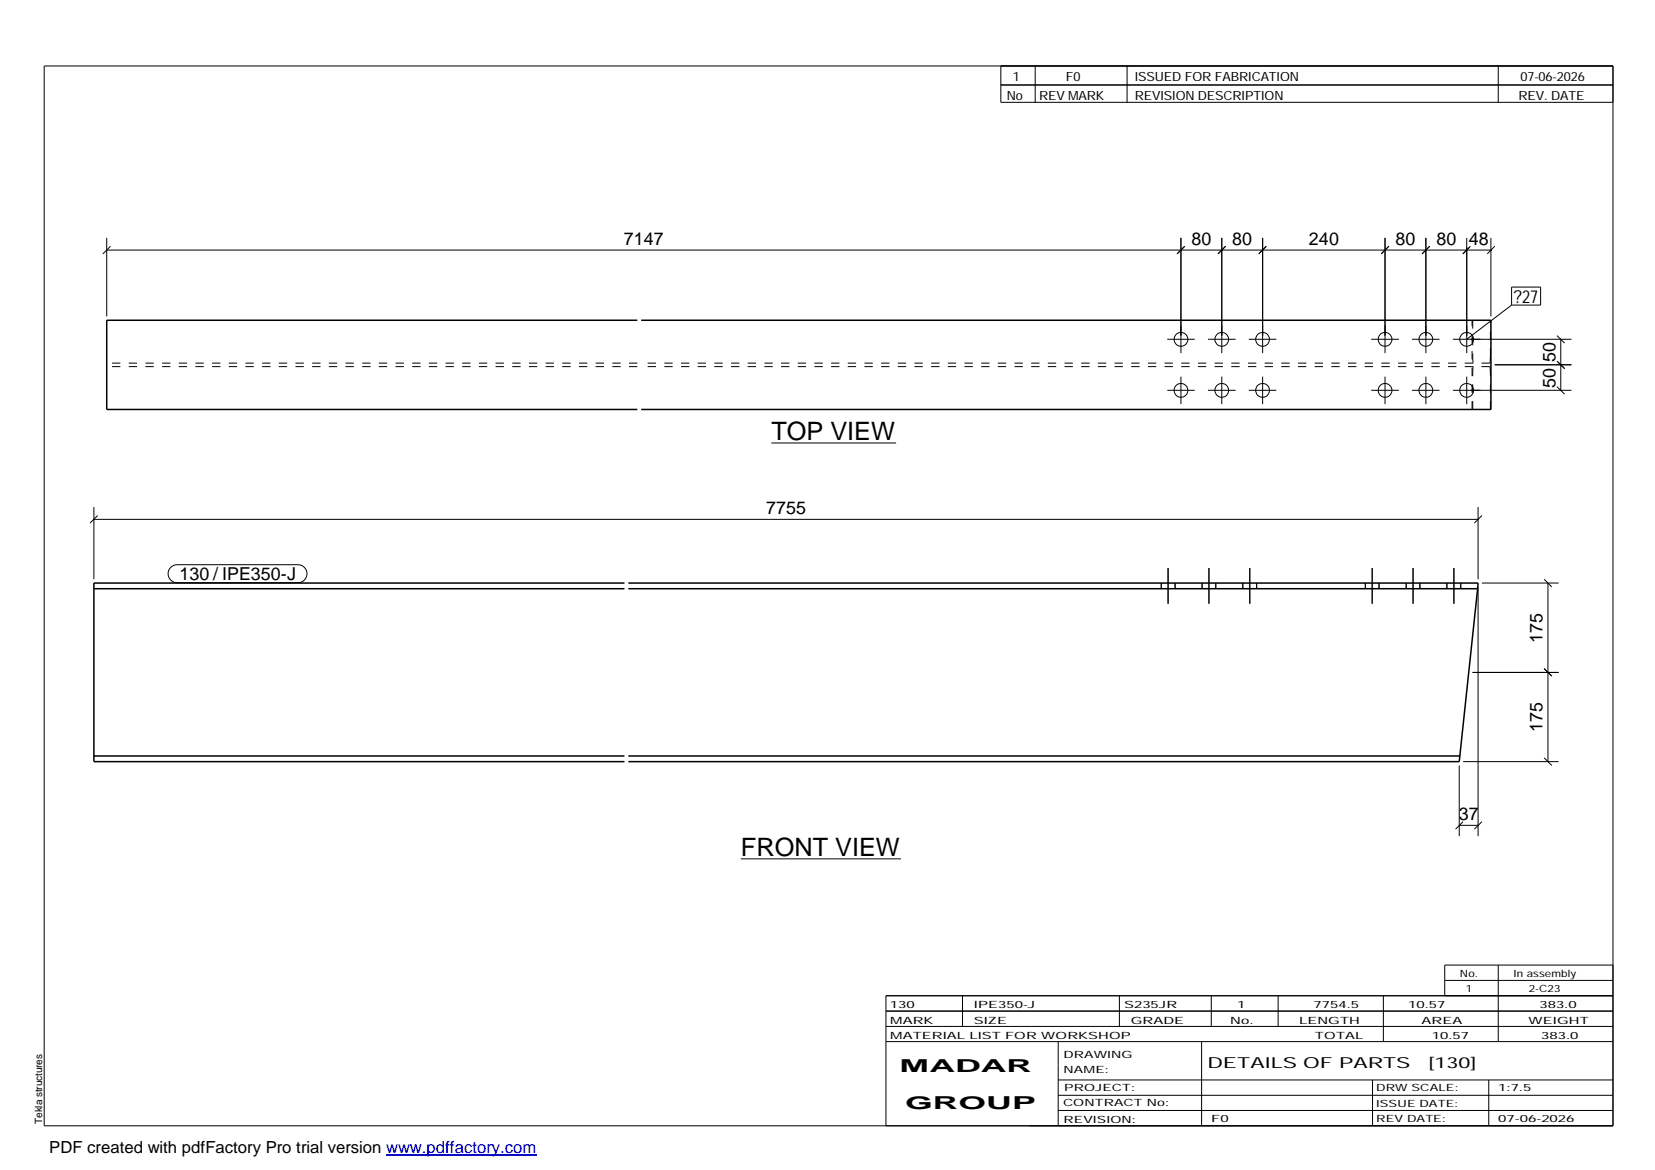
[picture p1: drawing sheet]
<svg xmlns="http://www.w3.org/2000/svg" width="420mm" height="297mm" viewBox="0 0 420 297" stroke-linecap="round" stroke-linejoin="round" font-family="sans-serif">
<g fill="none" stroke="#000" stroke-width=".25">
<path d="M11.2 16.7h398.3v269.1h-398.3zM254.1 16.7v9.3h155.4M262.8 16.7v9.3M286.1 16.7v9.3M380.4 16.7v9.3M254.1 21.6h155.4M27.1 63.5h351.4M27.1 60.4v19.9M28.1 62.5l-2 2M299.8 60.4v29.2M300.8 62.5l-2 2M310.2 60.4v29.2"/>
<path d="M311.1 62.5l-1.9 2M320.5 60.4v29.2M321.5 62.5l-1.9 2M351.6 60.4v29.2M352.6 62.5l-2 2M362 60.4v29.2M363 62.5l-2 2M372.4 60.4v29.2M373.3 62.5l-1.9 2 1.7-1.7M378.5 60.4v19.9M379.5 62.5l-1.9 2M383.8 72.9h7.3v4.6h-7.3z"/>
<path d="M383.8 77.5l-11.4 8.6M296.3 99.1h7M296.3 86.1h7M299.8 95.6v7M306.7 99.1h7M306.7 86.1h7M310.2 95.6v7M317 99.1h7M317 86.1h7M320.5 95.6v7M348.1 99.1h7M348.1 86.1h7"/>
<path d="M351.6 95.6v7M358.5 99.1h7M358.5 86.1h7M362 95.6v7M368.9 99.1h30M368.9 86.1h30M372.4 95.6v7M379.5 92.6h19.4M395.3 98.2l1.9 1.9M395.3 91.7l1.9 1.9-1.7-1.7M395.3 85.2l1.9 1.9M396.2 86.1v13"/>
<path d="M195.8 112.5h31.7M23.8 131.9h351.4M23.8 128.7v18.4M24.8 130.9l-1.9 1.9M375.2 128.7v18.4M376.2 130.9l-1.9 1.9M43.3 144l.8-.5 .9-.1h30.6a2.29 2.29 0 0 1 2.3 2.3 2.29 2.29 0 0 1-2.3 2.2h-30.6a2.28 2.28 0 0 1-2.1-1.4 2.28 2.28 0 0 1 .4-2.5zM294.8 148v1.5M296.5 144.2v9.1M298.3 148v1.5M305.2 148v1.5M306.9 144.2v9.1"/>
<path d="M308.7 148v1.5M315.5 148v1.5M317.3 144.2v9.1M319 148v1.5M346.6 148v1.5M348.4 144.2v9.1M350.1 148v1.5M357 148v1.5M358.7 144.2v9.1M360.5 148v1.5M367.3 148v1.5M369.1 144.2v9.1"/>
<path d="M370.8 148v1.5M375.2 149v63.3M376.2 148h19.5M392 147.1l2 1.9M393 148v45.4M373.8 170.7h21.9M392 169.7l2 1.9M370.5 194.3v18M371.4 193.4h24.3M392 192.4l2 1.9M188.1 218h40.6M370.5 209.5h4.7"/>
<path d="M371.4 208.6l-1.9 1.9M376.2 208.6l-1.9 1.9M224.9 256.7h184.6M244.3 252.8v7.8M284.2 252.8v7.8M307.5 252.8v7.8M324.5 252.8v7.8M351.2 252.8v11.6M366.8 248.9h42.7M380.4 245v19.4M409.5 245h-42.7v7.8M409.5 252.8h-184.6v33"/>
<path d="M224.9 264.4h184.6M224.9 260.6h184.6M268.6 264.4v21.4M268.6 274.2h140.9M268.6 278.1h140.9M305.1 264.4v21.4M348.4 274.2v11.6M378 274.2v11.6M268.6 281.9h140.9"/>
<circle cx="299.8" cy="86.2" r="1.75"/>
<circle cx="299.8" cy="99.1" r="1.75"/>
<circle cx="310.2" cy="86.2" r="1.75"/>
<circle cx="310.2" cy="99.1" r="1.75"/>
<circle cx="320.5" cy="86.2" r="1.77"/>
<circle cx="320.5" cy="99.1" r="1.77"/>
<circle cx="351.6" cy="86.2" r="1.75"/>
<circle cx="351.6" cy="99.1" r="1.75"/>
<circle cx="362" cy="86.2" r="1.75"/>
<circle cx="362" cy="99.1" r="1.75"/>
<circle cx="372.3" cy="86.1" r="1.76"/>
<circle cx="372.3" cy="99.1" r="1.76"/>
</g>
<path d="M161.8 81.3h-134.7v22.7h134.7M162.8 81.3h215.7v22.7h-215.7M23.8 149.5h134.7M158.5 148h-134.7v45.4h134.7M159.5 148h215.7l-.1 1.5M159.5 149.5h215.6M375.1 149.5l-4.6 43.9h-211M23.8 191.9h134.7M159.5 191.9h211.1" fill="none" stroke="#000" stroke-width=".38"/>
<g fill="none" stroke="#000" stroke-width=".25" stroke-dasharray="2.1 2.1" stroke-linecap="butt">
<path d="M161.8 93.1h-134.7M161.8 92.2h-134.7M373.9 81.3v9.2M373.9 90.5v.6M373.9 91.1v.6M373.9 94.1v.7M373.9 91.7l.1 .4M373.9 93.6v.5M374 92.1l.1 .1M374 93.2l-.1 .4M374.1 93.1l-.1 .1M378.2 93.1h-215.4"/>
<path d="M378.2 92.2h-215.4M378.2 92.2v-.1M378.2 92.1l.1-.4M378.2 93.2v-.1M378.3 91.7v-.6M378.3 91.1l.1-.6M378.3 94.1v-.5M378.3 93.6l-.1-.4M378.4 90.5v-9.2M378.4 94.8l-.1-.7M373.7 104v-22.7M373.9 104v-9.2"/>
<path d="M378.4 104v-9.2M370.6 191.8v.1"/>
</g>
<path d="M98 293.3h38.2" fill="none" stroke="#00f" stroke-width=".3"/>
<g font-size="6.4">
<text x="195.8" y="111.7">TOP VIEW</text>
<text x="188.1" y="217.3">FRONT VIEW</text>
</g>
<g font-size="4.5">
<text x="158.4" y="62.1">7147</text>
<text x="302.5" y="62.1">80</text>
<text x="312.8" y="62.1">80</text>
<text x="332.3" y="62.1">240</text>
<text x="354.3" y="62.1">80</text>
<text x="364.7" y="62.1">80</text>
<text x="372.9" y="62.1">48</text>
<text x="384.3" y="76.9">?27</text>
<text x="394.9" y="91.9" transform="rotate(-90 394.9 91.9)">50</text>
<text x="394.9" y="98.4" transform="rotate(-90 394.9 98.4)">50</text>
<text x="194.5" y="130.4">7755</text>
<text x="45.6" y="147.3">130 / IPE350-J</text>
<text x="391.6" y="163.1" transform="rotate(-90 391.6 163.1)">175</text>
<text x="391.6" y="185.8" transform="rotate(-90 391.6 185.8)">175</text>
<text x="370.3" y="208.1">37</text>
<text x="228.4" y="272.3">MADAR</text>
<text x="229.8" y="281.6">GROUP</text>
</g>
<text font-size="4.2" x="12.5" y="292.7">PDF created with pdfFactory Pro trial version www.pdffactory.com</text>
<g font-size="3.9">
<text x="306.5" y="271.3">DETAILS OF PARTS</text>
<text x="362.7" y="271.3">[130]</text>
</g>
<g font-size="3.2">
<text x="257.1" y="20.5">1</text>
<text x="270.6" y="20.5">F0</text>
<text x="288.1" y="20.5">ISSUED FOR FABRICATION</text>
<text x="386" y="20.5">07-06-2026</text>
<text x="255.6" y="25.5">No</text>
<text x="263.8" y="25.5">REV MARK</text>
<text x="288.1" y="25.5">REVISION DESCRIPTION</text>
<text x="385.5" y="25.5">REV. DATE</text>
</g>
<g font-size="2.5">
<text x="370.6" y="247.9">No.</text>
<text x="372.1" y="251.8">1</text>
<text x="384.3" y="247.9">In assembly</text>
<text x="388.1" y="251.8">2-C23</text>
<text x="225.9" y="255.9">130</text>
<text x="247.3" y="255.9">IPE350-J</text>
<text x="285.4" y="255.9">S235JR</text>
<text x="314.1" y="255.9">1</text>
<text x="333.5" y="255.9">7754.5</text>
<text x="357.5" y="255.9">10.57</text>
<text x="390.8" y="255.9">383.0</text>
<text x="226" y="263.7">MATERIAL LIST FOR WORKSHOP</text>
<text x="226" y="259.9">MARK</text>
<text x="247.2" y="259.9">SIZE</text>
<text x="287.1" y="259.9">GRADE</text>
<text x="312.3" y="259.9">No.</text>
<text x="329.8" y="259.9">LENGTH</text>
<text x="333.8" y="263.7">TOTAL</text>
<text x="360.9" y="259.9">AREA</text>
<text x="363.5" y="263.7">10.57</text>
<text x="388.1" y="259.9">WEIGHT</text>
<text x="391.3" y="263.7">383.0</text>
<text x="270" y="268.5">DRAWING</text>
<text x="270" y="272.5">NAME:</text>
<text x="269.9" y="280.9">CONTRACT No:</text>
<text x="270.2" y="277">PROJECT:</text>
<text x="349.4" y="277.1">DRW SCALE:</text>
<text x="349.4" y="281">ISSUE DATE:</text>
<text x="380.4" y="277.1">1:7.5</text>
<text x="10.7" y="285.4" transform="rotate(-90 10.7 285.4)">Tekla structures</text>
<text x="270" y="285">REVISION:</text>
<text x="307.5" y="284.8">F0</text>
<text x="349.4" y="284.8">REV DATE:</text>
<text x="380.4" y="284.8">07-06-2026</text>
</g>
</svg>
